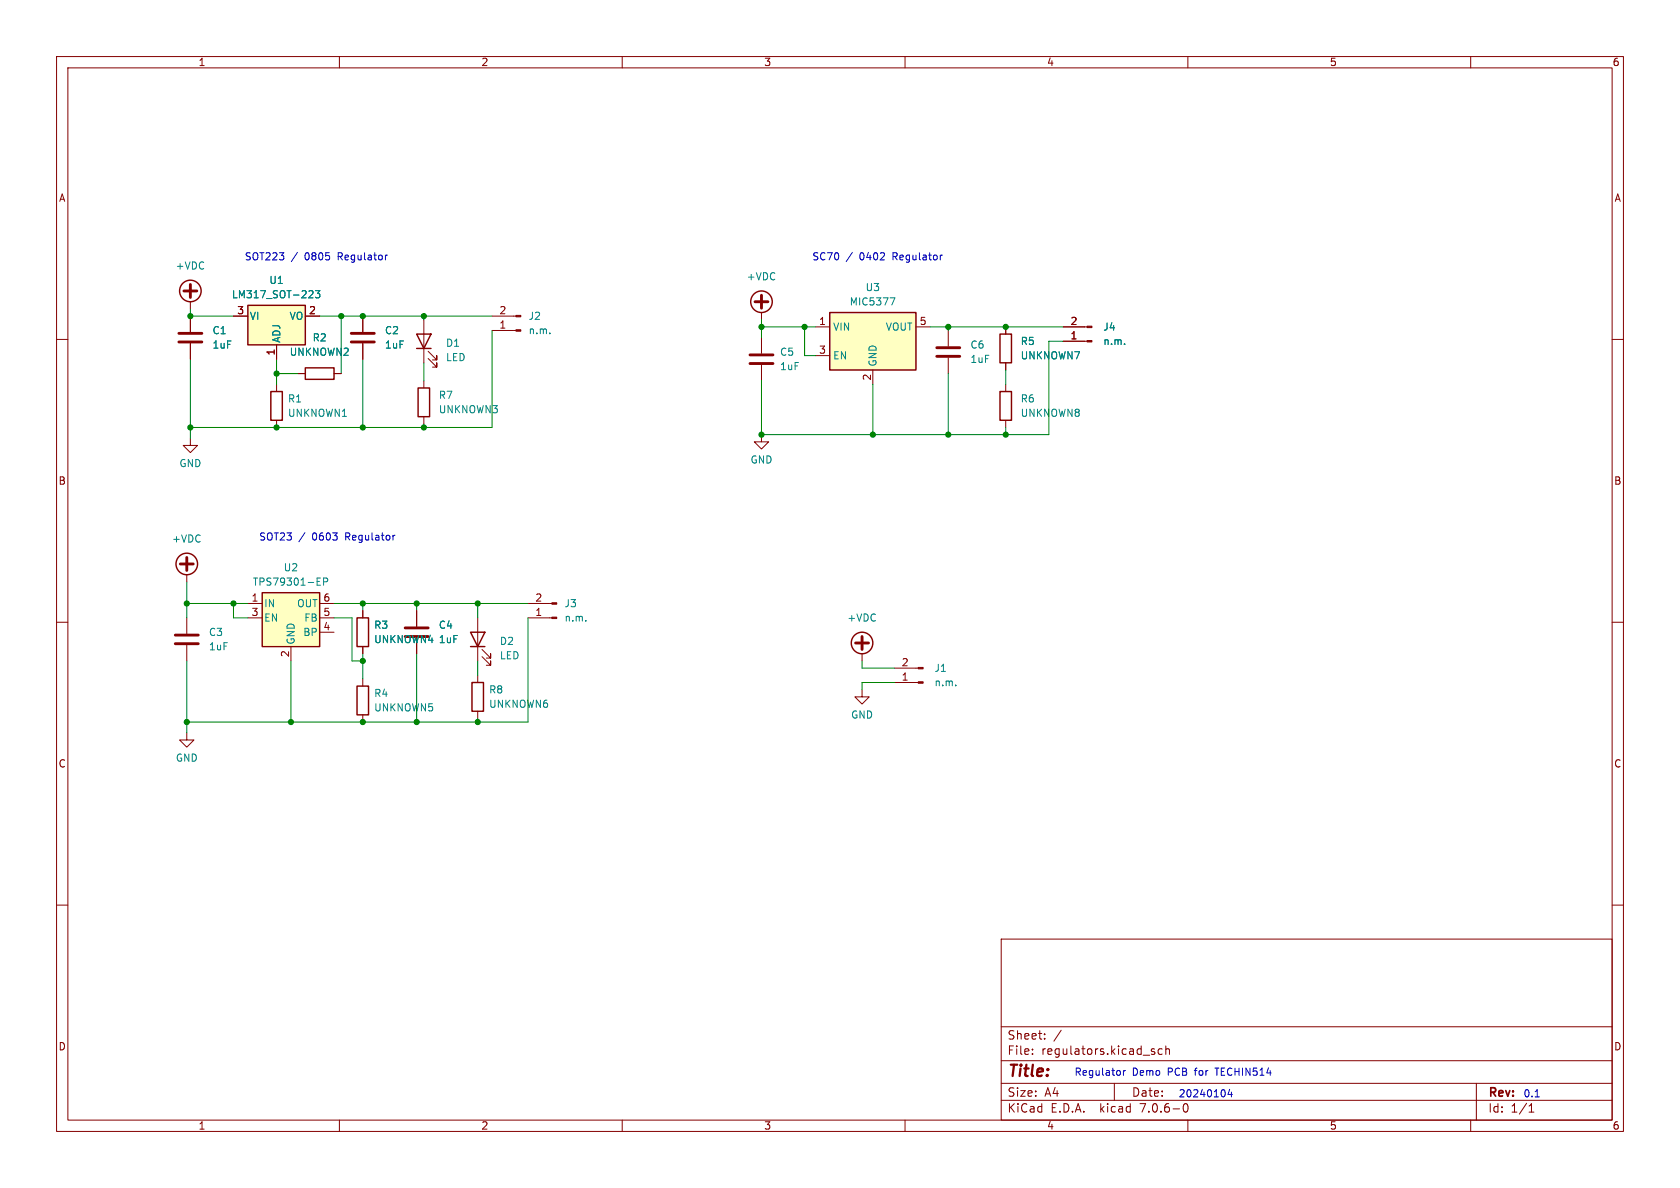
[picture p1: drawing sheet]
<svg xmlns="http://www.w3.org/2000/svg" width="297mm" height="210mm" viewBox="0 0 297 210" stroke-linecap="round" stroke-linejoin="round" font-family="sans-serif">
<g fill="none" stroke="#840000" stroke-width=".18">
<path d="M10 10h277v190h-277zM12 12h273v186h-273zM60 10v2M110 10v2M160 10v2M210 10v2M260 10v2M10 60h2M33.7 53.3v1.3M33.7 55.9v2.8M41.3 55.9h2.5M54 55.9h2.5"/>
<path d="M64.1 55.9v2.8M74.9 56.5v7.6M87 55.9h4.2M87 58.4h4.2M134.6 55.2v1.3M134.6 59.7v2.8M144.1 57.8h2.6M161.9 57.8h2.6M167.6 58.4v2.8M177.8 57.8v1.3M188 57.8h4.2M285 60h2"/>
<path d="M33.7 77.5v1.2h1.2l-1.2 1.3-1.3-1.3h1.3M33.7 60.7v2.8M48.9 61v2.5M48.9 67.9v1.3M48.9 74.3v1.3M52.7 66h1.3M59.1 66h1.2M64.1 60.7v2.8M74.9 67.3v1.3M74.9 73.7v1.2M75.7 63.4l1.5 1.5v-.8v.8h-.7M75.7 62.1l1.5 1.5v-.7v.7h-.7"/>
<path d="M134.6 76.8v1.3h1.3l-1.3 1.3-1.3-1.3h1.3M134.6 64.5v2.8M144.1 62.9h2.6M154.3 65.4v2.5M167.6 63.2v2.8M177.8 64.1v1.3M177.8 67.9v1.3M177.8 74.3v1.3M188 60.3h4.2M10 110h2M33 101.6v1.3M33 109.2v2.8"/>
<path d="M33 114v2.8M43.8 106.7h2.6M43.8 109.2h2.6M51.4 114.3v2.5M56.5 106.7h2.6M56.5 109.2h2.6M56.5 111.8h2.6M64.1 108v1.2M64.1 114.3v1.3M73.7 108v2.7M73.7 112.8v2.8M84.5 109.2v7.6"/>
<path d="M84.5 119.4v1.3M85.2 116.1l1.5 1.5v-.8v.8h-.7M85.2 114.8l1.5 1.5v-.7v.7h-.7M93.3 106.7h4.3M93.3 109.2h4.3M152.4 115.6v1.2M158.1 118.1h4.2M285 110h2M33 129.5v1.3h1.3l-1.3 1.3-1.3-1.3h1.3M64.1 120v1.3M64.1 126.4v1.2M84.5 125.7v1.3"/>
<path d="M152.4 121.9v1.3h1.3l-1.3 1.3-1.3-1.3h1.3M158.1 120.7h4.2M10 160h2M285 160h2M177 166h108v32h-108zM60 198v2M110 198v2M160 198v2M177 194.5h108M177 191.5h108M177 187.5h108M177 181.5h108"/>
<path d="M182.5 186.3v.1M182.5 185.5v.1M184.7 183.6v.1M184.7 182.8v.1M187.6 182.1l-1.3 2M197 191.5v3M203.7 185.9l.4 .1 .1 .2-.2 .2h-.3M203.7 185.4l.4 .1M205.5 185.5l-.5-.1-.3 .3v.4l.2 .2h.6M206.1 185.5l.2-.1 .4 .1v.9M206.1 184.9v1.5M209.3 195.2l.2-.1a.81 .81 0 0 1 .6 .6 .81 .81 0 0 1-.3 .8l-.1 .1a.81 .81 0 0 1-.4-1.4z"/>
<path d="M210 198v2M260 198v2M261 191.5v6.5M270.3 196.6h.9M270.3 195.5l.4-.4v1.5"/>
</g>
<g fill="#840000" stroke="#840000" stroke-width=".18">
<path d="M162.3 118h.9v.2h-.9z"/>
<path d="M162.3 120.5h.9v.3h-.9z"/>
<path d="M192.2 57.7h.8v.2h-.8z"/>
<path d="M192.2 60.2h.8v.3h-.8z"/>
<path d="M91.2 55.8h.9v.2h-.9z"/>
<path d="M91.2 58.3h.9v.2h-.9z"/>
<path d="M97.6 106.6h.8v.2h-.8z"/>
<path d="M97.6 109.1h.8v.2h-.8z"/>
</g>
<path d="M54.8 51.4h.4l.1 .3-.8 .9h.8M55.8 51.4h.7l-.4 .5 .4 .1v.5l-.2 .1-.5-.1M97.2 58.9v.1M157.4 52.6h.8l-.5 1.3M198.8 60.8v.1M56.1 102.8h.4M56.1 103.4h.6M56.1 102.2h.6M57.2 102.8h.6l.1-.2v-.3l-.7-.1v1.2M103.6 109.7v.1M169 121.1v.1" fill="none" stroke="#008484" stroke-width=".18"/>
<g fill="none" stroke="#840000" stroke-width=".51">
<path d="M31.6 58.9h4.1M32.5 51.4h2.3M33.7 50.3v2.3M62.1 58.9h4.1M133.5 53.3h2.3M134.6 52.2v2.3M31.6 60.5h4.1M62.1 60.5h4.1M132.6 62.7h4.1M132.6 64.3h4.1M165.6 63h4.1M165.6 61.5h4.1"/>
<path d="M31.9 99.7h2.3M33 98.6v2.2M31 113.8h4.1M31 112.3h4.1M71.6 112.5h4.1M71.6 111h4.1M151.3 113.7h2.2M152.4 112.5v2.3"/>
</g>
<g fill="none" stroke="#840000" stroke-width=".25">
<path d="M43.8 54h10.2v7h-10.2zM73.7 59.1h2.5l-1.3 2.5zM146.7 55.2h15.2v10.2h-15.2zM176.8 59.1h2v5h-2zM47.9 69.2h2v5.1h-2zM54 65h5.1v2.1h-5.1zM73.7 61.6h2.5M73.9 68.6h2v5.1h-2zM176.8 69.2h2v5.1h-2zM46.4 104.8h10.1v9.5h-10.1zM63.1 109.2h2.1v5.1h-2.1zM83.2 111.8h2.5l-1.2 2.5z"/>
<path d="M83.2 114.3h2.5M63.1 121.3h2.1v5.1h-2.1zM83.4 120.7h2.1v5h-2.1z"/>
<circle cx="33.7" cy="51.4" r="1.9"/>
<circle cx="134.6" cy="53.3" r="1.9"/>
<circle cx="33" cy="99.7" r="1.9"/>
<circle cx="152.4" cy="113.7" r="1.9"/>
</g>
<g fill="#ffffc2" stroke="#ffffc2" stroke-width=".18">
<path d="M43.8 54h10.2v7h-10.2z"/>
<path d="M46.4 104.8h10.1v9.5h-10.1z"/>
<path d="M146.7 55.2h15.2v10.2h-15.2z"/>
</g>
<path d="M68.5 45.1l-.2 .1M166.6 45.1l-.3 .1M69.8 94.6l-.2 .1M198.6 189.2v.9M199 189.2l-.4 .3M217.4 192.6l-.3 .9h.8M217.7 193v.9M271.4 193.9h.7" fill="none" stroke="#0000c2" stroke-width=".18"/>
<g fill="none" stroke="#008400" stroke-width=".18">
<path d="M33.7 54.6v1.3h7.6M56.5 55.9h30.5M60.3 55.9v10.1M74.9 55.9v.6M87 58.4v17.2h-53.3M134.6 56.5v3.2M134.6 57.8h9.5M142.2 57.8v5.1h1.9M164.5 57.8h23.5M167.6 57.8v.6M33.7 63.5v14M48.9 63.5v4.4"/>
<path d="M48.9 66h3.8M64.1 63.5v12.1M74.9 64.1v3.2M74.9 74.9v.7M154.3 67.9v8.9M167.6 66v10.8M177.8 65.4v2.5M177.8 75.6v1.2M188 60.3h-2.6v16.5h-50.8v-9.5M33 106.7h10.8M33 102.9v6.3M33 116.8v12.7"/>
<path d="M41.3 106.7v2.5h2.5M51.4 116.8v10.8M59.1 106.7h34.2M59.1 109.2h3.1v7.6h1.9M64.1 106.7v1.3M64.1 115.6v4.4M73.7 106.7v1.3M73.7 115.6v12M84.5 106.7v2.5M84.5 116.8v2.6M93.3 109.2v18.4h-60.3M152.4 116.8v1.3h5.7"/>
<path d="M84.5 127v.6M158.1 120.7h-5.7v1.2"/>
</g>
<g fill="#008400" stroke="#008400" stroke-width=".18">
<circle cx="73.7" cy="106.7" r=".46"/>
<circle cx="84.5" cy="106.7" r=".46"/>
<circle cx="33" cy="106.7" r=".46"/>
<circle cx="73.7" cy="127.6" r=".46"/>
<circle cx="64.1" cy="127.6" r=".46"/>
<circle cx="33" cy="127.6" r=".46"/>
<circle cx="51.4" cy="127.6" r=".46"/>
<circle cx="64.1" cy="116.8" r=".46"/>
<circle cx="134.6" cy="76.8" r=".46"/>
<circle cx="167.6" cy="76.8" r=".46"/>
<circle cx="154.3" cy="76.8" r=".46"/>
<circle cx="84.5" cy="127.6" r=".46"/>
<circle cx="134.6" cy="57.8" r=".46"/>
<circle cx="142.2" cy="57.8" r=".46"/>
<circle cx="48.9" cy="75.6" r=".46"/>
<circle cx="33.7" cy="75.6" r=".46"/>
<circle cx="64.1" cy="75.6" r=".46"/>
<circle cx="48.9" cy="66" r=".46"/>
<circle cx="64.1" cy="55.9" r=".46"/>
<circle cx="74.9" cy="75.6" r=".46"/>
<circle cx="74.9" cy="55.9" r=".46"/>
<circle cx="41.3" cy="106.7" r=".46"/>
<circle cx="64.1" cy="106.7" r=".46"/>
<circle cx="60.3" cy="55.9" r=".46"/>
<circle cx="33.7" cy="55.9" r=".46"/>
<circle cx="167.6" cy="57.8" r=".46"/>
<circle cx="177.8" cy="57.8" r=".46"/>
<circle cx="177.8" cy="76.8" r=".46"/>
</g>
<text font-size="2.8" fill="#840000" x="178" y="190.9">Title:</text>
<g font-size="2.1" fill="#840000">
<text x="178" y="184">Sheet:</text>
<text x="178" y="186.7">File:</text>
<text x="184.1" y="186.7">regulators.kicad_sch</text>
<text x="178" y="196.9">KiCad</text>
<text x="178" y="194.1">Size:</text>
<text x="184.7" y="194.1">A4</text>
<text x="185.7" y="196.9">E.D.A.</text>
<text x="194.6" y="196.9">kicad</text>
<text x="200" y="194.1">Date:</text>
<text x="201.8" y="196.9">7.0.6-0</text>
<text x="263" y="194.3">Rev:</text>
<text x="263" y="196.9">Id:</text>
<text x="267.1" y="196.9">1/1</text>
</g>
<g font-size="1.8" fill="#840000">
<text x="35" y="11.9">1</text>
<text x="85" y="11.9">2</text>
<text x="135" y="11.9">3</text>
<text x="185" y="11.9">4</text>
<text x="235" y="11.9">5</text>
<text x="285" y="11.9">6</text>
<text x="10.3" y="35.9">A</text>
<text x="285.3" y="35.9">A</text>
<text x="41.8" y="55.6">3</text>
<text x="54.5" y="55.6">2</text>
<text x="88.2" y="58.2">1</text>
<text x="88.2" y="55.6">2</text>
<text x="144.7" y="57.5">1</text>
<text x="162.5" y="57.5">5</text>
<text x="189.2" y="57.5">2</text>
<text x="48.6" y="62.9" transform="rotate(-90 48.6 62.9)">1</text>
<text x="144.7" y="62.6">3</text>
<text x="189.2" y="60.1">1</text>
<text x="154.1" y="67.4" transform="rotate(-90 154.1 67.4)">2</text>
<text x="10.3" y="85.9">B</text>
<text x="285.3" y="85.9">B</text>
<text x="44.4" y="106.4">1</text>
<text x="57.1" y="106.4">6</text>
<text x="94.5" y="106.4">2</text>
<text x="44.4" y="109">3</text>
<text x="57.1" y="111.5">4</text>
<text x="57.1" y="109">5</text>
<text x="94.5" y="109">1</text>
<text x="51.2" y="116.3" transform="rotate(-90 51.2 116.3)">2</text>
<text x="159.3" y="117.9">2</text>
<text x="159.3" y="120.4">1</text>
<text x="10.3" y="135.9">C</text>
<text x="285.3" y="135.9">C</text>
<text x="10.3" y="185.9">D</text>
<text x="285.3" y="185.9">D</text>
<text x="35" y="199.9">1</text>
<text x="85" y="199.9">2</text>
<text x="135" y="199.9">3</text>
<text x="185" y="199.9">4</text>
<text x="235" y="199.9">5</text>
<text x="285" y="199.9">6</text>
</g>
<g font-size="1.8" fill="#008484">
<text x="31" y="47.9">+VDC</text>
<text x="40.9" y="52.9">LM317_SOT-223</text>
<text x="47.5" y="50.4">U1</text>
<text x="131.9" y="49.8">+VDC</text>
<text x="152.9" y="51.7">U3</text>
<text x="37.5" y="59.3">C1</text>
<text x="44.1" y="56.7">VI</text>
<text x="51.1" y="56.7">VO</text>
<text x="68" y="59.3">C2</text>
<text x="93.4" y="56.7">J2</text>
<text x="93.4" y="59.3">n.m.</text>
<text x="147.2" y="58.6">VIN</text>
<text x="150.1" y="54.2">MIC5377</text>
<text x="156.5" y="58.6">VOUT</text>
<text x="195" y="58.6">J4</text>
<text x="37.5" y="61.8">1uF</text>
<text x="49.8" y="60.7" transform="rotate(-90 49.8 60.7)">ADJ</text>
<text x="51.1" y="63.1">UNKNOWN2</text>
<text x="55.2" y="60.6">R2</text>
<text x="68" y="61.8">1uF</text>
<text x="78.7" y="61.5">D1</text>
<text x="78.7" y="64">LED</text>
<text x="137.8" y="63.1">C5</text>
<text x="137.8" y="65.6">1uF</text>
<text x="147.2" y="63.7">EN</text>
<text x="155.2" y="64.9" transform="rotate(-90 155.2 64.9)">GND</text>
<text x="171.5" y="61.8">C6</text>
<text x="171.5" y="64.4">1uF</text>
<text x="180.3" y="61.2">R5</text>
<text x="180.3" y="63.7">UNKNOWN7</text>
<text x="195" y="61.2">n.m.</text>
<text x="50.8" y="71.3">R1</text>
<text x="77.5" y="70.7">R7</text>
<text x="180.3" y="71.3">R6</text>
<text x="50.8" y="73.9">UNKNOWN1</text>
<text x="77.5" y="73.3">UNKNOWN3</text>
<text x="180.3" y="73.9">UNKNOWN8</text>
<text x="31.6" y="82.8">GND</text>
<text x="132.6" y="82.1">GND</text>
<text x="30.3" y="96.1">+VDC</text>
<text x="50.1" y="101.2">U2</text>
<text x="44.6" y="103.7">TPS79301-EP</text>
<text x="46.6" y="107.5">IN</text>
<text x="52.4" y="107.5">OUT</text>
<text x="99.7" y="107.5">J3</text>
<text x="36.8" y="112.6">C3</text>
<text x="46.6" y="110.1">EN</text>
<text x="53.5" y="112.6">BP</text>
<text x="53.7" y="110.1">FB</text>
<text x="66" y="111.4">R3</text>
<text x="66" y="113.9">UNKNOWN4</text>
<text x="77.5" y="111.4">C4</text>
<text x="77.5" y="113.9">1uF</text>
<text x="99.7" y="110.1">n.m.</text>
<text x="149.7" y="110.1">+VDC</text>
<text x="36.8" y="115.2">1uF</text>
<text x="52.3" y="114" transform="rotate(-90 52.3 114)">GND</text>
<text x="88.3" y="114.2">D2</text>
<text x="88.3" y="116.8">LED</text>
<text x="165.1" y="119">J1</text>
<text x="66" y="123.4">R4</text>
<text x="66" y="126">UNKNOWN5</text>
<text x="86.4" y="122.8">R8</text>
<text x="86.4" y="125.3">UNKNOWN6</text>
<text x="165.1" y="121.5">n.m.</text>
<text x="150.4" y="127.2">GND</text>
<text x="31" y="134.8">GND</text>
</g>
<g font-size="1.8" fill="#0000c2">
<text x="43.2" y="46.1">SOT223</text>
<text x="51.5" y="46.1">/</text>
<text x="54" y="46.1">0805</text>
<text x="60" y="46.1">Regulator</text>
<text x="143.5" y="46.1">SC70</text>
<text x="149.6" y="46.1">/</text>
<text x="152.1" y="46.1">0402</text>
<text x="158.1" y="46.1">Regulator</text>
<text x="45.7" y="95.6">SOT23</text>
<text x="52.8" y="95.6">/</text>
<text x="55.3" y="95.6">0603</text>
<text x="61.3" y="95.6">Regulator</text>
<text x="189.9" y="190.2">Regulator</text>
<text x="200.2" y="190.2">Demo</text>
<text x="206.5" y="190.2">PCB</text>
<text x="211.5" y="190.2">for</text>
<text x="215.4" y="190.2">TECHIN514</text>
<text x="208.3" y="194.1">20240104</text>
<text x="269.2" y="194.1">0.1</text>
</g>
</svg>
